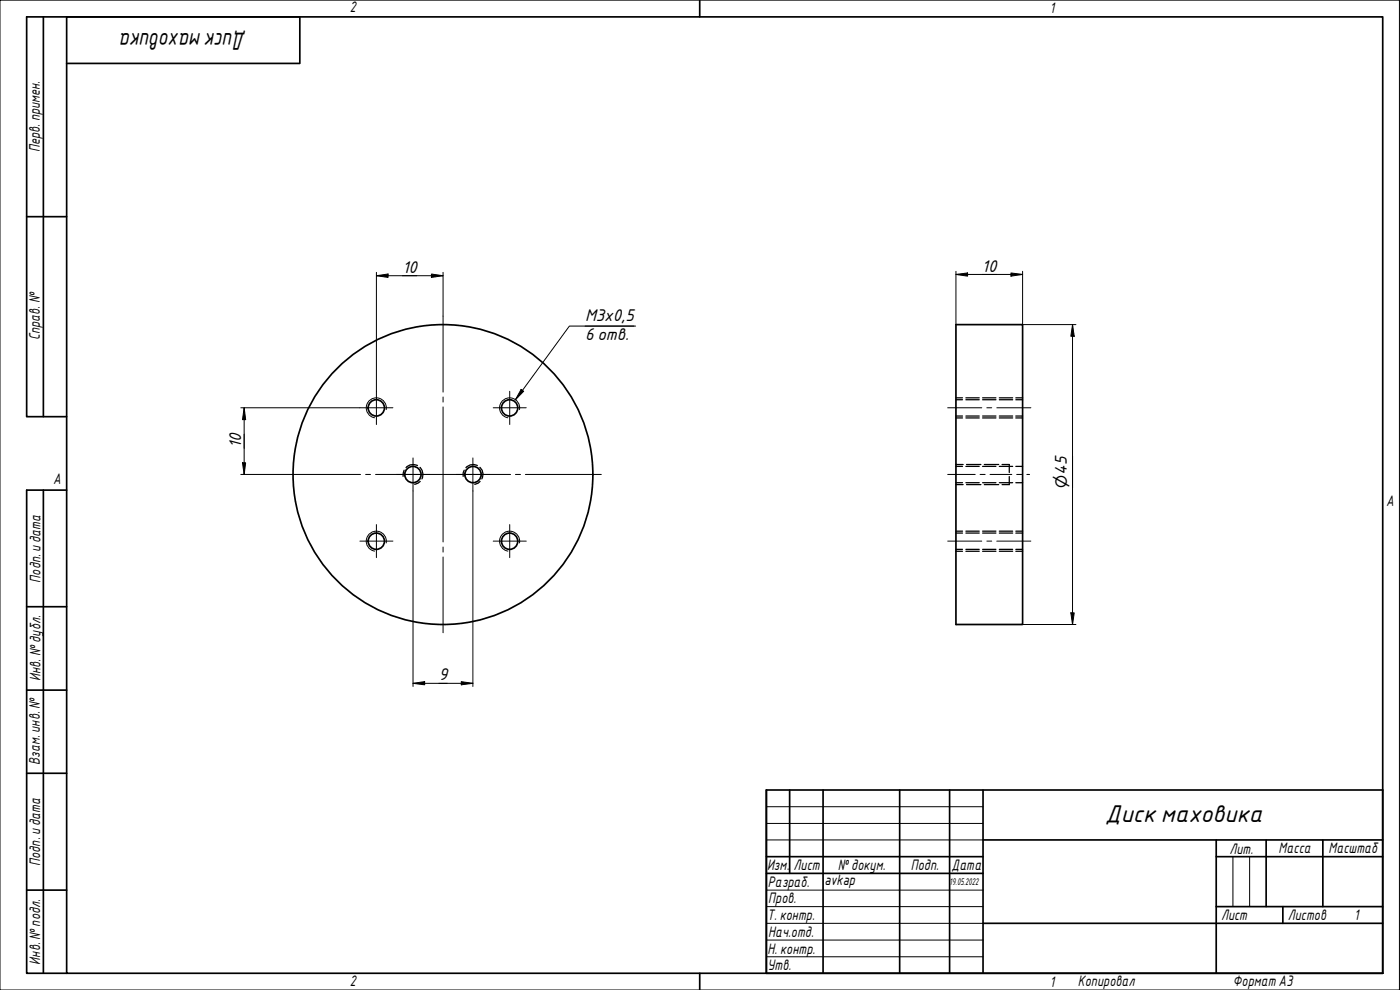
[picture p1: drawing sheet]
<svg xmlns="http://www.w3.org/2000/svg" width="420mm" height="297mm" viewBox="0 0 420 297" stroke-linecap="round" stroke-linejoin="round" font-family="sans-serif">
<g fill="none" stroke="#000" stroke-width=".51">
<path d="M286.9 97.4h20v90h-20z"/>
<circle cx="112.9" cy="122.4" r="2.44"/>
<circle cx="152.9" cy="122.4" r="2.44"/>
<circle cx="123.9" cy="142.4" r="2.44"/>
<circle cx="132.9" cy="142.4" r="45"/>
<circle cx="142" cy="142.4" r="2.44"/>
<circle cx="112.9" cy="162.4" r="2.44"/>
<circle cx="152.9" cy="162.4" r="2.44"/>
</g>
<path d="M115.9 122.9a3 3 0 0 0-2.4-3.5 3 3 0 0 0-3.5 2.5 3 3 0 0 0 2.4 3.5M155.9 122.9a3 3 0 0 0-2.4-3.5 3 3 0 0 0-3.5 2.5 3 3 0 0 0 2.4 3.5M115.9 162.9a3 3 0 0 0-2.4-3.5 3 3 0 0 0-3.5 2.5 3 3 0 0 0 2.4 3.5M155.9 162.9a3 3 0 0 0-2.4-3.5 3 3 0 0 0-3.5 2.5 3 3 0 0 0 2.4 3.5" fill="none" stroke="#000" stroke-width=".3"/>
<g fill="none" stroke="#000" stroke-width=".38">
<path d="M286.9 119.9h2M286.9 119.4h2M289.9 119.9h4M289.9 119.4h4M294.9 119.9h4M294.9 119.4h4M299.9 119.9h4M299.9 119.4h4M304.9 119.9h2M304.9 119.4h2M125.3 139.7a2.82 2.82 0 0 0-3.4 .6M143.3 139.7a2.8 2.8 0 0 0-3.5 .6"/>
<path d="M286.9 124.8h2M286.9 125.4h2M286.9 139.9h2M286.9 139.4h2.2M289.9 124.8h4M289.9 125.4h4M289.9 139.9h4M290.1 139.4h4.3M294.9 124.8h4M294.9 125.4h4M294.9 139.9h4M295.4 139.4h4.3"/>
<path d="M299.9 124.8h4M299.9 125.4h4M299.9 139.9h4M300.7 139.4h2.2v2.4M304.9 124.8h2M304.9 125.4h2M304.9 139.9h2M121.3 141.1l-.3 1.8M126 140.3a2.89 2.89 0 0 1 .6 3.4M126.1 144.4l-1.6 .9M139.3 141.1l-.3 .7v1.1M144 140.3a2.65 2.65 0 0 1 .6 3.4"/>
<path d="M144.1 144.4l-.6 .6-1 .3M286.9 159.9h2M286.9 159.4h2M286.9 144.8h2M286.9 145.4h2.2M289.9 159.9h4M289.9 159.4h4M289.9 144.8h4M290.1 145.4h4.3M294.9 159.9h4M294.9 159.4h4M294.9 144.8h4"/>
<path d="M295.4 145.4h4.3M299.9 159.9h4M299.9 159.4h4M299.9 144.8h4M302.9 143v2.4h-2.2M304.9 159.9h2M304.9 159.4h2M304.9 144.8h2M286.9 164.8h2M286.9 165.4h2M289.9 164.8h4M289.9 165.4h4"/>
<path d="M294.9 164.8h4M294.9 165.4h4M299.9 164.8h4M299.9 165.4h4M304.9 164.8h2M304.9 165.4h2"/>
</g>
<path d="M20 5.1h395v286.9h-395zM210 0v5.1M210 292v5" fill="none" stroke="#000" stroke-width=".51"/>
<path d="M0 0h420v297h-420z" fill="none" stroke="#000" stroke-width=".3"/>
<g fill="none" stroke="#000" stroke-width=".51">
<path d="M230 237h185v55h-185zM237 237v25.1M247 237v55M270 237v55M285 237v55M295 237v55M230 257h65M295 252h120M365 257h50M365 252v40M380 252v20M397 252v20"/>
<path d="M230 262.1h65M295 277h120M365 272h50M385 272v5"/>
</g>
<path d="M230 242h65M230 247.1h65M230 252h65M370 257v15M375 257v15M230 267.1h65M230 272h65M230 277h65M230 282.1h65M230 287.1h65" fill="none" stroke="#000" stroke-width=".3"/>
<path d="M13 5.1v119.9M20 19h70v-13.9h-82v119.9h12M8 65h12M13 147.1v144.9M20 147.1h-12v144.9h12M8 182h12M8 207.1h12M8 232h12M8 267.1h12" fill="none" stroke="#000" stroke-width=".51"/>
<g fill="none" stroke="#000" stroke-width=".3">
<path d="M113 82.7l3.5-.5v1zM113 82.7h20M113 81.7v35.7M129.5 82.2l3.5 .5-3.5 .5zM133 81.7v13.2M175.6 97.8h14.6M190.8 97.8h-19.9l-16.2 22.1M286.9 82.3l3.5-.4v1zM286.9 82.3h20M286.9 81.4v16M303.4 81.9l3.5 .4-3.5 .6zM306.9 81.4v16h16"/>
<path d="M321.9 97.4l.5 3.5h-1zM321.9 97.4v90M156.4 116.8l.8 .6-2.5 2.5zM72.3 122.4h35.7M72.8 138.9h.9l-.4 3.5zM73.3 122.4l.4 3.5h-.9zM73.3 122.4v20M72.3 142.4h13.2M124 147.3v58.7M141.9 147.3v58.7M306.9 187.4h16M321.4 183.9h1l-.5 3.5z"/>
<path d="M124 205l3.4-.5v1zM124 205h17.9M138.4 204.5l3.5 .5-3.5 .5z"/>
</g>
<g fill="#000">
<path d="M113 82.7l3.5-.5v1z" fill-rule="evenodd"/>
<path d="M129.5 82.2l3.5 .5-3.5 .5z" fill-rule="evenodd"/>
<path d="M286.9 82.3l3.5-.4v1z" fill-rule="evenodd"/>
<path d="M303.4 81.9l3.5 .4-3.5 .6z" fill-rule="evenodd"/>
<path d="M156.4 116.8l.8 .6-2.5 2.5z" fill-rule="evenodd"/>
<path d="M321.9 97.4l.5 3.5h-1z" fill-rule="evenodd"/>
<path d="M72.8 138.9h.9l-.4 3.5z" fill-rule="evenodd"/>
<path d="M73.3 122.4l.4 3.5h-.9z" fill-rule="evenodd"/>
<path d="M321.4 183.9h1l-.5 3.5z" fill-rule="evenodd"/>
<path d="M124 205l3.4-.5v1z" fill-rule="evenodd"/>
<path d="M138.4 204.5l3.5 .5-3.5 .5z" fill-rule="evenodd"/>
</g>
<g fill="none" stroke="#000" stroke-width=".3">
<path d="M133 94.9v22.8M113 117.4v10M133 119.1v1.5M153 117.4v10M108 122.4h9.9M124 137.4v9.9M133 122.1v40.5M141.9 137.4v9.9M148 122.4h9.9M85.5 142.4h22.7M109.7 142.4h1.5M112.7 142.4h40.5"/>
<path d="M113 157.4v9.9M119 142.4h9.9M137 142.4h9.9M153 157.4v9.9M154.7 142.4h1.5M157.7 142.4h22.8M108 162.4h9.9M133 164.1v1.6M133 167.1v22.8M148 162.4h9.9"/>
</g>
<path d="M284.4 122.4h10.2M296.2 122.4h1.4M299.1 122.4h10.3M284.4 142.4h8.3M294.1 142.4h1.6M297.1 142.4h6.6M305.1 142.4h1.5M308.2 142.4h.8M284.4 162.4h10.2M296.2 162.4h1.4M299.1 162.4h10.3" fill="none" stroke="#000" stroke-width=".3"/>
<g font-size="7">
<text x="73.9" y="9.9" transform="rotate(180 73.9 9.9)">Дискмаховика</text>
<text x="331.7" y="246.6">Диск маховика</text>
</g>
<g font-size="4.9">
<text x="120.8" y="81.8">10</text>
<text x="294.7" y="81.5">10</text>
<text x="175.6" y="96.3">М3х0,5</text>
<text x="175.6" y="102.2">6 отв.</text>
<text x="72.4" y="134.5" transform="rotate(-90 72.4 134.5)">10</text>
<text x="131.7" y="204.1">9</text>
</g>
<text font-size="4.6" x="320.2" y="146.3" transform="rotate(-90 320.2 146.3)">⌀45</text>
<g font-size="4.4">
<text x="105" y="3.7">2</text>
<text x="315" y="3.8">1</text>
<text x="11.9" y="45.6" transform="rotate(-90 11.9 45.6)">Перв. примен.</text>
<text x="12" y="102.2" transform="rotate(-90 12 102.2)">Справ. №</text>
<text x="16" y="145.2">A</text>
<text x="416" y="151.7">A</text>
<text x="12.2" y="174.8" transform="rotate(-90 12.2 174.8)">Подп. идата</text>
<text x="12.2" y="204.3" transform="rotate(-90 12.2 204.3)">Инв. №дубл.</text>
<text x="12" y="229.5" transform="rotate(-90 12 229.5)">Взам. инв. №</text>
<text x="369" y="256.1">Лит.</text>
<text x="383.7" y="256.1">Масса</text>
<text x="398.7" y="256.1">Масштаб</text>
<text x="12.1" y="259.8" transform="rotate(-90 12.1 259.8)">Подп. идата</text>
<text x="230.2" y="261.1">Изм.</text>
<text x="238.2" y="261.1">Лист</text>
<text x="251.5" y="261">№докум.</text>
<text x="273.4" y="261.2">Подп.</text>
<text x="285.6" y="261.2">Дата</text>
<text x="230.4" y="266.1">Разраб.</text>
<text x="247.4" y="265.7">avkap</text>
<text x="230.6" y="271.1">Пров.</text>
<text x="230.3" y="276.1">Т. контр.</text>
<text x="230.5" y="281.1">Нач.отд.</text>
<text x="366.5" y="276.1">Лист</text>
<text x="386.5" y="276.1">Листов</text>
<text x="406.4" y="276">1</text>
<text x="230.4" y="286.1">Н. контр.</text>
<text x="12.1" y="289.4" transform="rotate(-90 12.1 289.4)">Инв. №подл.</text>
<text x="230.3" y="291.1">Утв.</text>
<text x="105" y="295.9">2</text>
<text x="315" y="296.1">1</text>
<text x="323.5" y="295.8">Копировал</text>
<text x="370" y="295.8">Формат А3</text>
</g>
<text font-size="2.8" x="285" y="265.5">19.05.2022</text>
</svg>
